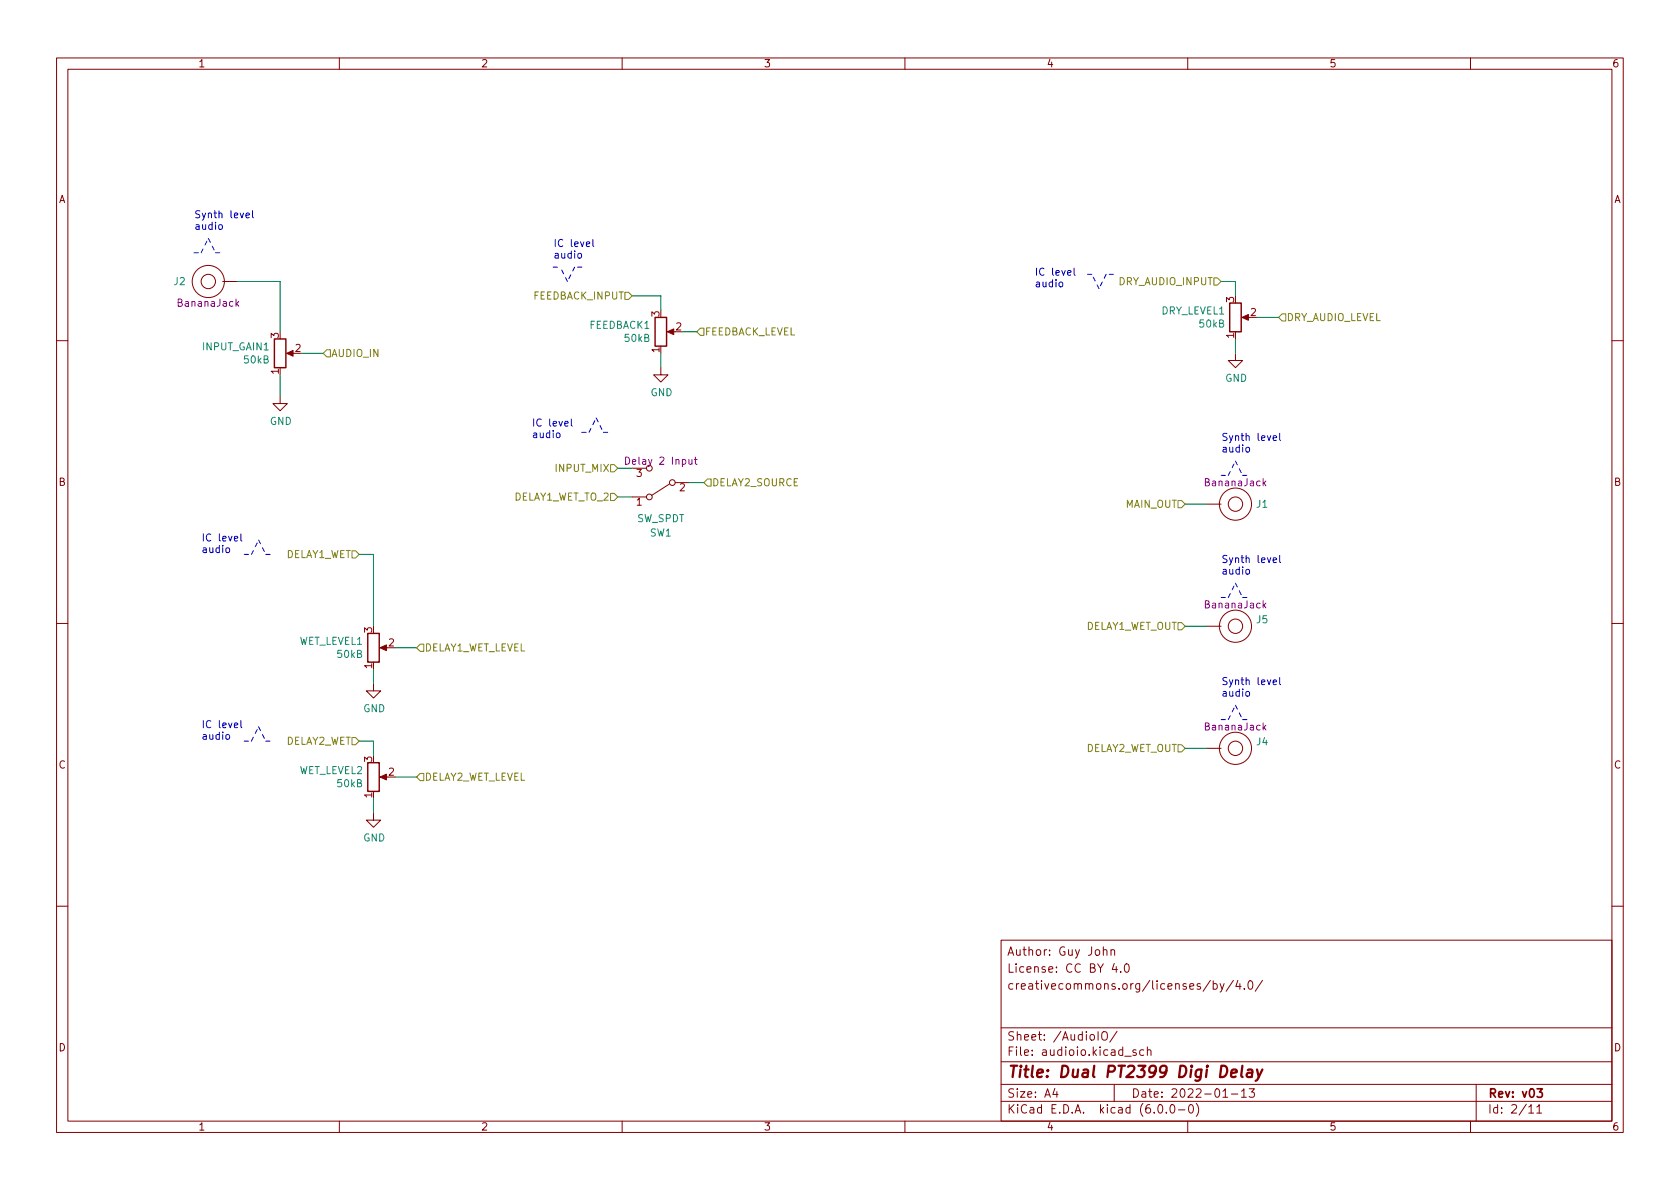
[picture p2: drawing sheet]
<svg xmlns="http://www.w3.org/2000/svg" width="297mm" height="210mm" viewBox="0 0 297 210" stroke-linecap="round" stroke-linejoin="round" font-family="sans-serif">
<g fill="none" stroke="#840000" stroke-width=".18">
<path d="M10 10.2h277v190.1h-277zM12 12.2h273v186.1h-273zM60 10.2v2M110 10.2v2M160 10.2v2M210 10.2v2M260 10.2v2M39.4 49.8h2.5M118.4 58.7h1M220 56.1h1M10 60.2h2M49.5 70.1v1.3h1.3l-1.3 1.2-1.2-1.2h1.2"/>
<path d="M51.1 62.5h1M116.8 65v1.3h1.3l-1.3 1.3-1.2-1.3h1.2M218.4 62.5v1.2h1.3l-1.3 1.3-1.2-1.3h1.2M285 60.2h2M111.8 87.9h2.5M118.4 85.6l-3.2 2M119.4 85.3h2.5M213.4 89.1h2.5M10 110.2h2M67.6 114.5h1M213.4 110.7h2.5M285 110.2h2"/>
<path d="M66 120.9v1.3h1.3l-1.3 1.2-1.2-1.2h1.2M67.6 137.4h1M213.4 132.3h2.5M66 143.8v1.2h1.3l-1.3 1.3-1.2-1.3h1.2M10 160.2h2M177 166.3h108v32h-108zM195.1 168.1l.2-.2 .3 .1 .1 .9M195.1 167.4v1.5M196.4 168.1l.2-.2 .4 .1 .1 .9M196.4 167.9v1M197 170.4l-.4 1h1M197.4 170.9v1"/>
<path d="M198.1 171.8v.1M198.9 170.6l.2-.2a.81 .81 0 0 1 .6 .7 .81 .81 0 0 1-.3 .8h-.1a.81 .81 0 0 1-.4-1.3zM214 173.4l-1.3 1.9M214.5 174l.4-.1 .3 .3v.4l-.1 .3h-.6M214.5 173.4v1.5M215.7 173.9l.4 1M216.4 173.9l-.5 1.4-.2 .1M218.1 173.4l-1.3 1.9M218.9 173.4l-.4 1h.9M219.2 173.9v1M220 174.8v.1M220.8 173.6l.2-.2a.81 .81 0 0 1 .6 .7 .81 .81 0 0 1-.3 .8h-.2a.81 .81 0 0 1-.3-1.3z"/>
<path d="M223.2 173.4l-1.3 1.9M285 160.2h2M60 198.3v2M110 198.3v2M160 198.3v2M177 194.8h108M177 191.8h108M177 187.8h108M177 181.8h108M186.5 192.5l-.4 1h1M186.9 193v1M194.1 182.4v1.5"/>
<path d="M194.9 182.6a.5 .5 0 0 1 .5-.2 .5 .5 0 0 1 .4 .5v.5a.5 .5 0 0 1-.5 .6 .5 .5 0 0 1-.5-.6zM197 191.8v3M197.5 182.4l-1.3 1.9M198.9 186.8h1.1M200.9 185.7l-.4-.1-.2 .2 .1 .3 .5 .1v.4h-.6M202.2 185.7l-.4-.1-.3 .3v.4l.1 .3h.6M202.9 185.8l.2-.2 .3 .1 .1 .9M202.9 185.1v1.5M204.9 195.4l.2-.1a.81 .81 0 0 1 .6 .7 .81 .81 0 0 1-.3 .8h-.2a.81 .81 0 0 1-.6-.6 .81 .81 0 0 1 .3-.8zM206.2 196.7v.1M207.1 195.4l.1-.1a.81 .81 0 0 1 .6 .7 .81 .81 0 0 1-.3 .8h-.1a.81 .81 0 0 1-.6-.6 .81 .81 0 0 1 .3-.8zM208.4 196.3h1.1"/>
<path d="M210 198.3v2M210.4 195.4l.1-.1a.81 .81 0 0 1 .6 .7 .81 .81 0 0 1-.3 .8h-.2a.81 .81 0 0 1-.5-.6 .81 .81 0 0 1 .3-.8zM211.5 195.1a1.72 1.72 0 0 1 0 2.3M216.2 194h.9M217.7 193.5h1.2M219.5 193l.4-.5v1.5M219.5 194h.9M220.9 192.5h.9l-.5 .6 .4 .1v.7l-.2 .1h-.4l-.2-.1M260 198.3v2M261 191.8v6.5M270.3 195.8l.4-.5v1.5M270.3 196.8h.9"/>
<path d="M271.7 195.8l.5-.5v1.5M271.7 196.8h.9"/>
<circle cx="36.8" cy="49.8" r="2.84"/>
<circle cx="36.8" cy="49.8" r="1.27"/>
<circle cx="114.8" cy="82.8" r=".51"/>
<circle cx="114.8" cy="87.9" r=".51"/>
<circle cx="118.9" cy="85.3" r=".51"/>
<circle cx="218.4" cy="89.1" r="2.84"/>
<circle cx="218.4" cy="89.1" r="1.27"/>
<circle cx="218.4" cy="110.7" r="2.84"/>
<circle cx="218.4" cy="110.7" r="1.27"/>
<circle cx="218.4" cy="132.3" r="2.84"/>
<circle cx="218.4" cy="132.3" r="1.27"/>
</g>
<path d="M271.8 192.5h.9l-.5 .6 .4 .1v.7l-.2 .1h-.4l-.2-.1" fill="none" stroke="#840000" stroke-width=".3"/>
<path d="M217.7 189.8l1-.2-.1-.4-.5-.1-.4 .3v1l.2 .1 .6-.1M219.7 188.5l-.2 1.7 .2 .3M220.6 189.2l.2-.1 .6 .1-.1 1.3M221.4 189.6l-.6 .1a.4 .4 0 0 0-.4 .3 .4 .4 0 0 0 .3 .5l.6-.1M222.3 189.1l.3 1.4M223.2 189.1l-.9 1.8-.3 .2" fill="none" stroke="#840000" stroke-width=".4"/>
<g fill="#840000" stroke="#840000" stroke-width=".18">
<path d="M50.7 62.5l1.1-.5v1z"/>
<path d="M67.2 114.5l1.1-.5v1.1z"/>
<path d="M67.2 137.4l1.1-.5v1z"/>
<path d="M118 58.7l1.1-.5v1z"/>
<path d="M219.6 56.1l1.1-.5v1z"/>
</g>
<path d="M48.5 59.9h2v5.1h-2zM115.8 56.1h2.1v5.1h-2.1zM217.4 53.6h2.1v5.1h-2.1zM65 112h2.1v5.1h-2.1zM65 134.9h2.1v5h-2.1z" fill="none" stroke="#840000" stroke-width=".25"/>
<g fill="none" stroke="#840084" stroke-width=".18">
<path d="M41.8 53.7l.4 .5M42.2 53.3l-.5 .5M110.6 80.8a.64 .64 0 0 1 .7 .7 .64 .64 0 0 1-.7 .6zM121.8 81.3l.1 .7 .3 .1 .1-.1M122.3 81.3v.8M122.8 81.3h.5M122.9 80.8v1.1l.4 .2M223.5 85.4l.3 .5M223.8 85.1l-.5 .4M223.5 107l.3 .5M223.8 106.7l-.5 .4M223.5 128.6l.3 .5"/>
<path d="M223.8 128.2l-.5 .5"/>
</g>
<g fill="none" stroke="#848400" stroke-width=".18">
<path d="M110.5 51.7h.6l.7 .6-.7 .7h-.6zM123.8 58h.7v1.3h-.7l-.6-.6zM214.6 49.1h.7l.6 .7-.6 .6h-.7zM226.7 55.5h.6v1.3h-.6l-.6-.7zM57.8 61.8h.6v1.3h-.6l-.7-.6zM62.2 97.4h.7l.6 .6-.6 .7h-.7zM107.9 87.2h.7l.6 .7-.6 .6h-.7zM107.9 82.2h.7l.6 .6-.6 .6h-.7zM125.1 84.7h.6v1.3h-.6l-.6-.7zM208.3 88.5h.6l.6 .6-.6 .7h-.6zM74.3 113.9h.6v1.3h-.6l-.6-.7zM208.3 110.1h.6l.6 .6-.6 .7h-.6z"/>
<path d="M62.2 130.4h.7l.6 .7-.6 .6h-.7zM74.3 136.8h.6v1.2h-.6l-.6-.6zM208.3 131.7h.6l.6 .6-.6 .7h-.6z"/>
</g>
<g fill="none" stroke="#0000c2" stroke-width=".18">
<path d="M38.8 39.8l.3-.1 .2 .3v.3l-.2 .3-.3-.1-.1-.2zM43.5 38.1l.6-.1-.1-.3h-.3l-.2 .2 .1 .6h.4M44.6 37.3v1l.2 .2M102.3 44.9l.3-.1 .2 .2v.4l-.2 .2h-.3l-.1-.2zM103.7 43.2l.6-.1-.1-.3h-.3l-.2 .1v.6h.5M104.8 42.3v1.1l.2 .2M187.4 49.9h.3l.2 .2v.4l-.2 .2h-.3l-.1-.2zM188.8 48.3l.6-.2-.1-.2-.4-.1-.1 .2v.6h.5M189.9 47.4v1.1l.2 .2M98.5 76.6h.3l.2 .2v.4l-.2 .2-.3-.1-.1-.1zM99.9 74.9l.6-.1-.1-.2-.4-.1-.1 .2v.6h.5M101 74.1v1.1l.2 .2"/>
<path d="M220.4 79.2l.3-.1 .2 .2v.4l-.2 .2h-.3l-.1-.2zM225.1 77.5l.6-.2v-.2l-.4-.1-.2 .2 .1 .6h.5M226.3 76.6v1.1l.1 .2M40.1 96.9h.3l.2 .2v.4l-.2 .2h-.3l-.2-.2zM41.4 95.2l.6-.1v-.2l-.4-.1-.2 .2 .1 .6h.5M42.6 94.4v1.1l.2 .2M225.1 99.1l.6-.2v-.2l-.4-.1-.2 .2 .1 .6h.5M226.3 98.2v1.1l.1 .2M220.4 100.7h.3l.2 .2v.4l-.2 .2h-.3l-.1-.2zM226.3 119.8v1.1l.1 .2M40.1 130l.3-.1 .2 .2v.4l-.2 .2h-.3l-.2-.2zM41.4 128.3l.6-.2v-.2l-.4-.1-.2 .2 .1 .6h.5"/>
<path d="M42.6 127.4v1.1l.2 .2M220.4 122.3h.3l.2 .2v.4l-.2 .2h-.3l-.1-.2zM225.1 120.6l.6-.1v-.2l-.4-.1-.2 .2 .1 .6h.5"/>
</g>
<g fill="none" stroke="#0000c2" stroke-width=".18" stroke-dasharray=".8 .8">
<path d="M34.3 44.7h1.3M35.6 44.7l1.2-2.5M36.8 42.2l1.3 2.5M38.1 44.7h1.3M97.8 47.2h1.3M100.3 49.8l-1.2-2.6M101.6 47.2l-1.3 2.6M102.9 47.2h-1.3M193 48.5h-1.2M194.3 51l-1.3-2.5M195.6 48.5l-1.3 2.5M196.8 48.5h-1.2"/>
<path d="M102.9 76.4h1.2M104.1 76.4l1.3-2.5M105.4 73.9l1.3 2.5M106.7 76.4h1.2M43.2 98h1.2M44.4 98l1.3-2.5M45.7 95.5l1.3 2.5M47 98h1.3M215.9 84.1h1.3M217.2 84.1l1.2-2.6M218.4 81.5l1.3 2.6M219.7 84.1h1.3"/>
<path d="M215.9 105.7h1.3M217.2 105.7l1.2-2.6M218.4 103.1l1.3 2.6M219.7 105.7h1.3M43.2 131.1h1.2M44.4 131.1l1.3-2.6M45.7 128.5l1.3 2.6M47 131.1h1.3M215.9 127.2h1.3M217.2 127.2l1.2-2.5M218.4 124.7l1.3 2.5M219.7 127.2h1.3"/>
</g>
<g fill="none" stroke="#008400" stroke-width=".18">
<path d="M41.9 49.8h7.6v8.9M111.8 52.3h5v2.6M120.6 58.7h2.6M215.9 49.8h2.5v2.5M218.4 59.9v2.6M222.2 56.1h3.9M49.5 66.3v3.8M53.3 62.5h3.8M116.8 62.5v2.5M63.5 98h2.5v12.7M109.2 87.9h2.6M109.2 82.8h2.6"/>
<path d="M121.9 85.3h2.6M209.5 89.1h3.9M66 118.4v2.5M69.8 114.5h3.9M209.5 110.7h3.9M63.5 131.1h2.5v2.5M69.8 137.4h3.9M209.5 132.3h3.9M66 141.2v2.6"/>
</g>
<text font-size="2.8" fill="#840000" x="178" y="190.6">Title: Dual PT2399 Digi Delay</text>
<g font-size="2.1" fill="#840000">
<text x="178" y="172">License: CC BY 4.0</text>
<text x="178" y="169">Author: Guy John</text>
<text x="178" y="175">creativecommons.org/licenses/by/4.0/</text>
<text x="178" y="184">Sheet: /AudioIO/</text>
<text x="178" y="186.7">File: audioio.kicad_sch</text>
<text x="178" y="196.9">KiCad E.D.A. kicad (6.0.0-0)</text>
<text x="178" y="194.1">Size: A4</text>
<text x="200" y="194.1">Date: 2022-01-13</text>
<text x="263" y="194.1">Rev: v03</text>
<text x="263" y="196.9">Id: 2/11</text>
</g>
<g font-size="1.8" fill="#840000">
<text x="35" y="11.9">1</text>
<text x="85" y="11.9">2</text>
<text x="135" y="11.9">3</text>
<text x="185" y="11.9">4</text>
<text x="235" y="11.9">5</text>
<text x="285" y="11.9">6</text>
<text x="10.3" y="35.9">A</text>
<text x="285.3" y="35.9">A</text>
<text x="218.2" y="53.4" transform="rotate(-90 218.2 53.4)">3</text>
<text x="49.3" y="59.8" transform="rotate(-90 49.3 59.8)">3</text>
<text x="116.6" y="56" transform="rotate(-90 116.6 56)">3</text>
<text x="119.5" y="58.4">2</text>
<text x="218.2" y="59.8" transform="rotate(-90 218.2 59.8)">1</text>
<text x="221.1" y="55.9">2</text>
<text x="52.2" y="62.2">2</text>
<text x="116.6" y="62.3" transform="rotate(-90 116.6 62.3)">1</text>
<text x="49.3" y="66.1" transform="rotate(-90 49.3 66.1)">1</text>
<text x="10.3" y="85.9">B</text>
<text x="112.5" y="89.4">1</text>
<text x="112.5" y="84.3">3</text>
<text x="120.2" y="86.9">2</text>
<text x="285.3" y="85.9">B</text>
<text x="65.8" y="111.9" transform="rotate(-90 65.8 111.9)">3</text>
<text x="65.8" y="118.2" transform="rotate(-90 65.8 118.2)">1</text>
<text x="68.7" y="114.3">2</text>
<text x="10.3" y="135.9">C</text>
<text x="65.8" y="134.7" transform="rotate(-90 65.8 134.7)">3</text>
<text x="68.7" y="137.2">2</text>
<text x="285.3" y="135.9">C</text>
<text x="65.8" y="141.1" transform="rotate(-90 65.8 141.1)">1</text>
<text x="10.3" y="185.9">D</text>
<text x="285.3" y="185.9">D</text>
<text x="35" y="199.9">1</text>
<text x="85" y="199.9">2</text>
<text x="135" y="199.9">3</text>
<text x="185" y="199.9">4</text>
<text x="235" y="199.9">5</text>
<text x="285" y="199.9">6</text>
</g>
<g font-size="1.8" fill="#0000c2">
<text x="34.3" y="38.6">Synth level</text>
<text x="34.3" y="40.6">audio</text>
<text x="97.8" y="43.7">IC level</text>
<text x="97.8" y="45.7">audio</text>
<text x="182.9" y="48.7">IC level</text>
<text x="182.9" y="50.8">audio</text>
<text x="94" y="75.4">IC level</text>
<text x="94" y="77.5">audio</text>
<text x="215.9" y="78">Synth level</text>
<text x="215.9" y="80">audio</text>
<text x="35.6" y="95.7">IC level</text>
<text x="35.6" y="97.8">audio</text>
<text x="215.9" y="99.5">Synth level</text>
<text x="215.9" y="101.6">audio</text>
<text x="215.9" y="121.1">Synth level</text>
<text x="215.9" y="123.2">audio</text>
<text x="35.6" y="128.8">IC level</text>
<text x="35.6" y="130.8">audio</text>
</g>
<g font-size="1.8" fill="#008484">
<text x="30.8" y="50.4">J2</text>
<text x="104.2" y="58.1">FEEDBACK1</text>
<text x="205.3" y="55.6">DRY_LEVEL1</text>
<text x="212.1" y="57.9">50kB</text>
<text x="35.8" y="61.9">INPUT_GAIN1</text>
<text x="43.2" y="64.3">50kB</text>
<text x="110.5" y="60.4">50kB</text>
<text x="115" y="70">GND</text>
<text x="216.6" y="67.5">GND</text>
<text x="47.7" y="75.1">GND</text>
<text x="222.2" y="89.8">J1</text>
<text x="112.6" y="92.3">SW_SPDT</text>
<text x="114.9" y="94.9">SW1</text>
<text x="222.2" y="110.2">J5</text>
<text x="52.8" y="114">WET_LEVEL1</text>
<text x="59.7" y="116.3">50kB</text>
<text x="64.2" y="125.9">GND</text>
<text x="222.2" y="131.8">J4</text>
<text x="52.8" y="136.9">WET_LEVEL2</text>
<text x="59.7" y="139.2">50kB</text>
<text x="64.2" y="148.8">GND</text>
</g>
<g font-size="1.8" fill="#848400">
<text x="94.3" y="53">FEEDBACK_INPUT</text>
<text x="197.8" y="50.4">DRY_AUDIO_INPUT</text>
<text x="124.6" y="59.3">FEEDBACK_LEVEL</text>
<text x="227.4" y="56.8">DRY_AUDIO_LEVEL</text>
<text x="58.5" y="63.1">AUDIO_IN</text>
<text x="98.4" y="83.4">INPUT_MIX</text>
<text x="90.5" y="88.5">DELAY1_WET_TO_2</text>
<text x="125.8" y="86">DELAY2_SOURCE</text>
<text x="198.9" y="89.8">MAIN_OUT</text>
<text x="50.2" y="98.7">DELAY1_WET</text>
<text x="191.6" y="111.4">DELAY1_WET_OUT</text>
<text x="75" y="115.2">DELAY1_WET_LEVEL</text>
<text x="50.2" y="131.7">DELAY2_WET</text>
<text x="191.6" y="133">DELAY2_WET_OUT</text>
<text x="75" y="138">DELAY2_WET_LEVEL</text>
</g>
<g font-size="1.8" fill="#840084">
<text x="31.7" y="54.2">BananaJack</text>
<text x="111.3" y="82.2">Delay 2 Input</text>
<text x="213.3" y="86">BananaJack</text>
<text x="213.3" y="107.6">BananaJack</text>
<text x="213.3" y="129.2">BananaJack</text>
</g>
</svg>
